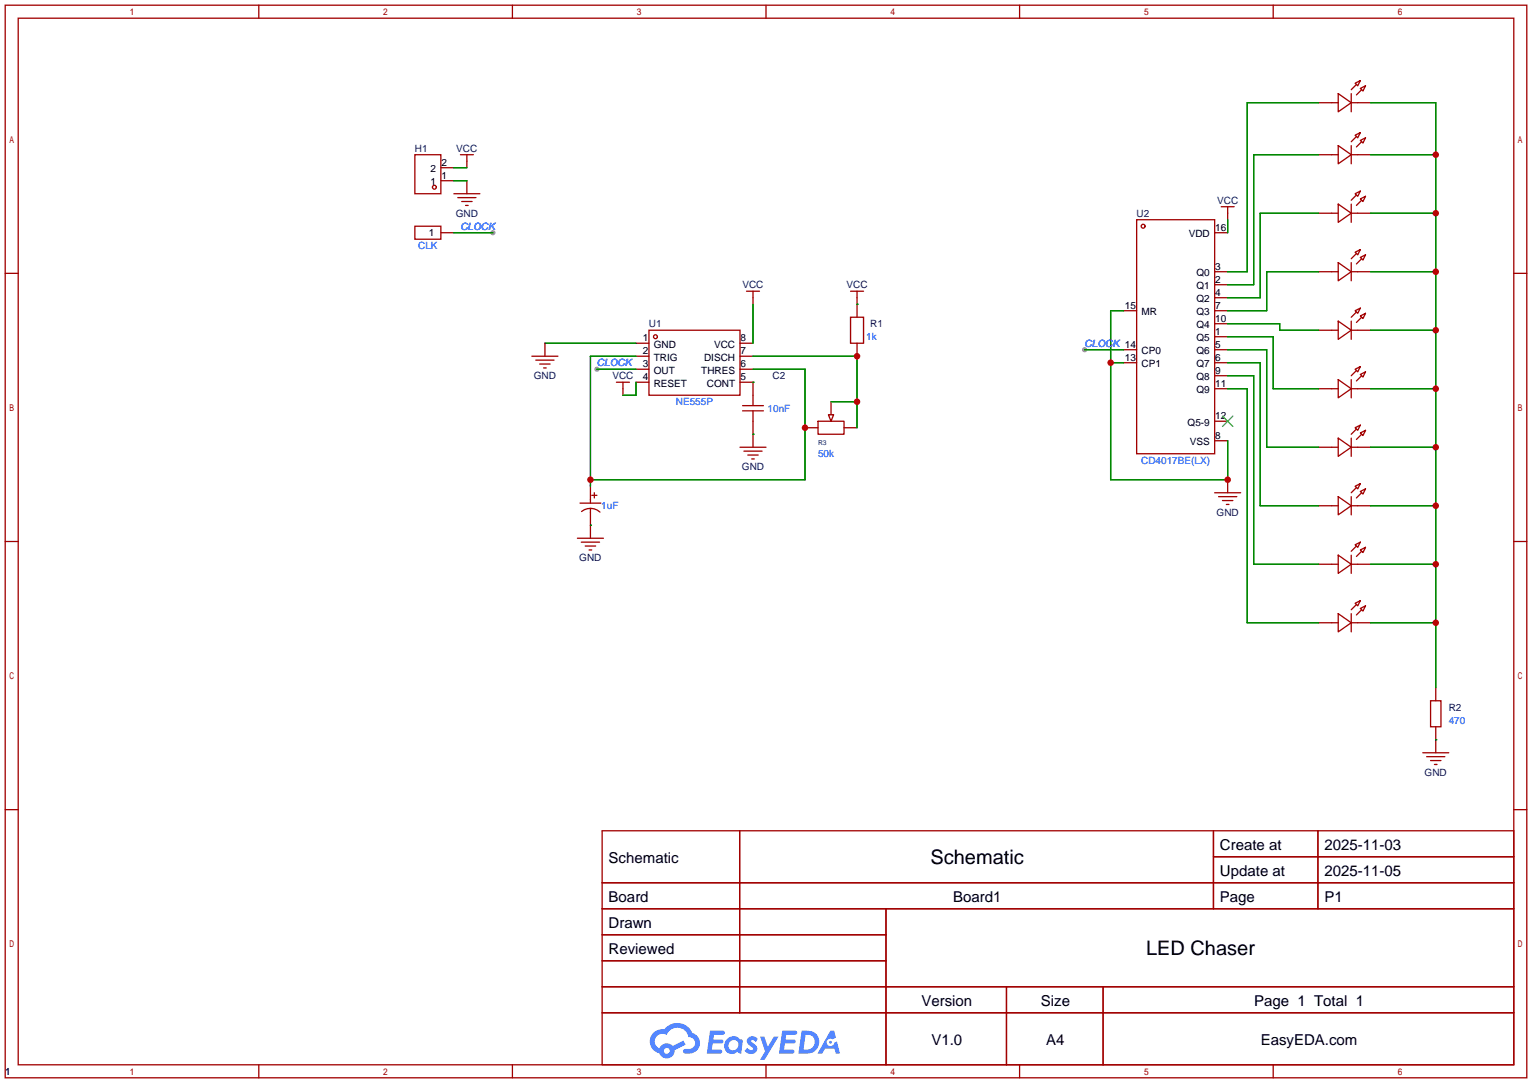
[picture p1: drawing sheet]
<svg xmlns="http://www.w3.org/2000/svg" width="299mm" height="212mm" viewBox="0 0 299 212" stroke-linecap="round" stroke-linejoin="round" font-family="sans-serif">
<g fill="#999">
<circle cx="116.6" cy="72.1" r=".51"/>
<circle cx="96.3" cy="45.5" r=".51"/>
<circle cx="211.8" cy="68.3" r=".51"/>
</g>
<g fill="none" stroke="#a10000" stroke-width=".25">
<path d="M1 1h297.2v209.6h-297.2zM3.6 3.6h292.1v204.4h-292.1zM50.5 1v2.6M100.1 1v2.6M149.6 1v2.6M199.1 1v2.6M248.7 1v2.6M1 53.4h2.6M295.7 53.4h2.5M1 105.8h2.6M295.7 105.8h2.5M1 158.2h2.6"/>
<path d="M295.7 158.2h2.5M117.6 162.3h178.1v45.7h-178.1zM117.6 172.5h178.1M117.6 177.5h178.1M144.5 162.3v35.6M173 177.5v30.5M237 162.3v15.2M237 167.4h58.7M257.4 162.3v15.2M117.6 182.6h55.4M117.6 192.8h178.1M117.6 187.7h55.4"/>
<path d="M117.6 197.9h178.1M196.6 192.8v15.2M215.4 192.8v15.2M50.5 208v2.6M100.1 208v2.6M149.6 208v2.6M199.1 208v2.6M248.7 208v2.6"/>
</g>
<g fill="#5487ff">
<path d="M146.2 202.7a1.3 1.3 0 0 1 1.8 .3l-.4 .6a.54 .54 0 0 0-.9-.2l.1 .2a1.58 1.58 0 0 1 1.1 1.5 1.43 1.43 0 0 1-2.5 .2l.5-.6a.64 .64 0 0 0 .6 .5 .64 .64 0 0 0 .6-.3l-.2-.2a1.35 1.35 0 0 1-.9-1.8z"/>
<path d="M148.5 202.5h.8l.7 2 1.1-2h1l-2.8 4.6h-.9l1-1.7z"/>
<path d="M138.7 201.4h1.6a1.31 1.31 0 0 1 1.3 .2 .4 .4 0 0 1-.4 .5l-1.8 .1-.1 .9h1.7a.4 .4 0 0 1 .3 .4 .4 .4 0 0 1-.4 .4h-1.7l-.2 1.2h.8a1.23 1.23 0 0 1 1.2 .2 .39 .39 0 0 1-.3 .5h-2.7z"/>
<path d="M152.8 201.4h1.6a1.32 1.32 0 0 1 1.3 .2 .39 .39 0 0 1-.4 .5l-1.7 .1-.2 .9h1.7a.4 .4 0 0 1 .3 .4 .4 .4 0 0 1-.4 .4h-1.7l-.2 1.2h.8a1.23 1.23 0 0 1 1.2 .1 .39 .39 0 0 1-.3 .6h-2.7z"/>
<path d="M162.2 201.4h.7l.4 1.3-.7 .4a.75 .75 0 0 0-1.1 .3 .75 .75 0 0 0 .5 1 .75 .75 0 0 0 .9-.7l.6-.2 .6 2.3h-.9l-.2-.9h-1.9l-.5 .9h-.9z"/>
<path d="M156.6 201.4l-.7 4.4h1.5a2.27 2.27 0 0 0 2.6-2.2 2.27 2.27 0 0 0-2.7-2.2zM157.3 202.1a1.5 1.5 0 0 1 1.8 1.6 1.5 1.5 0 0 1-1.9 1.4h-.3z"/>
<path d="M142 203a1.6 1.6 0 0 0-.3 2.3 1.6 1.6 0 0 0 2.3 .2l.8 .3 .3-2.4-.2-.3-.4-.1a1.58 1.58 0 0 0-2.5 0zM142.6 203.5a.99 .99 0 0 1 1.6 .3 .99 .99 0 0 1-.9 1.4 .94 .94 0 0 1-1-.6 .94 .94 0 0 1 .3-1.1z"/>
<path d="M127.6 201.8a2.37 2.37 0 0 0 1.2 4 1.54 1.54 0 0 0 1.7 1 1.54 1.54 0 0 0 1.3-1.6l2.1-1.1-.4-.8-2.1 1a1.57 1.57 0 0 0-2.6 .5 1.5 1.5 0 0 1-.7-2.1 1.5 1.5 0 0 1 2.1-.5 2.23 2.23 0 0 1 2.3-1.4 2.23 2.23 0 0 1 2 1.8 1.16 1.16 0 0 1 1.3 1.1 1.16 1.16 0 0 1-1.1 1.2h-.7a.47 .47 0 0 0-.6 .4 .47 .47 0 0 0 .4 .5 2.17 2.17 0 0 0 2.6-.9 2.17 2.17 0 0 0-.4-2.7l-.8-.4a3.2 3.2 0 0 0-5.4-.7l-1.2 .1zM129.7 205.3a.58 .58 0 0 1 1.1 0 .58 .58 0 0 1-1.1 0z"/>
<circle cx="162.2" cy="203.6" r=".28"/>
</g>
<g fill="none" stroke="#a10000" stroke-width=".25">
<path d="M261.4 18.3l2.5 1.8-2.5 1.7zM263.9 18.3v3.5M264.7 16.3l1-.6-.5 1.1zM264.9 16.5l-1 1M265.7 17.3l1-.5-.5 1zM265.9 17.5l-1 1M81 30.2h5.1v7.6h-5.1zM86.1 35.3h2.5M86.1 32.8h2.5M88.6 37.8h5.1M89.4 38.6h3.6M89.9 30.2h2.6"/>
<path d="M90.2 39.4h2M91.2 30.2v2.6M91.2 35.3v2.5M257.6 20.1h3.8M257.6 30.2h3.8M261.4 28.4l2.5 1.8-2.5 1.8zM261.4 39.9l2.5 1.8-2.5 1.7zM263.9 20.1h3.8M263.9 28.4v3.6M263.9 39.9v3.5M263.9 30.2h3.8M264.7 26.4l1-.5-.5 1z"/>
<path d="M264.7 37.8l1-.5-.5 1.1zM264.9 26.7l-1 1M264.9 38.1l-1 1M265.7 27.4l1-.5-.5 1zM265.7 38.9l1-.5-.5 1zM265.9 27.7l-1 1M265.9 39.1l-1 1M81 44.2h5.1v2.5h-5.1zM86.1 45.5h2.5M90.9 40.1h.5M145.8 56.9h2.5M147.1 56.9v2.5"/>
<path d="M166.1 56.9h2.6M167.4 56.9v5.1M222 42.9h15.2v45.7h-15.2zM237.2 58.2h2.6M237.2 55.6h2.6M237.2 53.1h2.6M237.2 45.5h2.6M238.5 40.4h2.5M239.8 40.4v2.5M257.6 53.1h3.8M257.6 41.7h3.8M261.4 51.3l2.5 1.8-2.5 1.8z"/>
<path d="M263.9 53.1h3.8M263.9 51.3v3.6M263.9 41.7h3.8M264.7 49.3l1-.5-.5 1zM264.9 49.5l-1 1M265.7 50.3l1-.5-.5 1zM265.9 50.5l-1 1.1M103.9 69.6h5.1M104.6 70.4h3.6M105.4 71.1h2M106.2 71.9h.5M106.4 67.1v2.5"/>
<path d="M120.4 74.7h2.5M121.7 74.7v2.5M124.2 67.1h2.5M124.2 69.6h2.5M124.2 72.1h2.5M124.2 74.7h2.5M126.7 64.5h17.8v12.7h-17.8zM144.5 67.1h2.6M144.5 69.6h2.6M144.5 72.1h2.6M144.5 74.7h2.6v4.5M145 79.2h4.1"/>
<path d="M162.3 78.5v2.5M166.1 62h2.6v5.1h-2.6zM167.4 67.1v2.5M219.5 60.7h2.5M219.5 68.3h2.5M219.5 70.9h2.5M237.2 60.7h2.6M237.2 68.3h2.6M237.2 70.9h2.6M237.2 75.9h2.6M237.2 73.4h2.6M237.2 65.8h2.6"/>
<path d="M237.2 63.2h2.6M257.6 75.9h3.8M257.6 64.5h3.8M261.4 62.7l2.5 1.8-2.5 1.8zM261.4 74.2l2.5 1.7-2.5 1.8zM263.9 75.9h3.8M263.9 62.7v3.6M263.9 74.2v3.5M263.9 64.5h3.8M264.7 60.7l1-.5-.5 1zM264.7 72.1l1-.5-.5 1zM264.9 61l-1 1"/>
<path d="M264.9 72.4l-1 1M265.7 61.7l1-.5-.5 1zM265.7 73.2l1-.6-.5 1.1zM265.9 62l-1 1M265.9 73.4l-1 1M113.3 98.3h4M113.6 99.9a2.74 2.74 0 0 1 3.6 .1M115.3 95v3.3M115.3 99.3v5.9M115.6 96.8h1M116.1 96.3v1M144.5 87.4h5.1"/>
<path d="M145 80.3h4.1M145.3 88.1h3.5M146 88.9h2.1M146.8 89.7h.5M147.1 80.3v7.1M157.2 83.6h2.6M159.8 82.3h5v2.5h-5zM161.8 81h1l-.5 1.3zM164.8 83.6h2.6M237.2 86.1h2.6M237.2 82.3h2.6M237.2 96.3h5.1"/>
<path d="M238 97h3.6M238.8 97.8h2M239.5 98.6h.5M239.8 93.7v2.6M257.6 87.4h3.8M257.6 98.8h3.8M261.4 85.6l2.5 1.8-2.5 1.8zM261.4 97l2.5 1.8-2.5 1.8zM263.9 85.6v3.6M263.9 97v3.6M263.9 87.4h3.8M263.9 98.8h3.8"/>
<path d="M264.7 83.6l1-.5-.5 1zM264.7 95l1-.5-.5 1zM264.9 83.8l-1 1M264.9 95.2l-1 1.1M265.7 84.6l1-.5-.5 1zM265.7 96l1-.5-.5 1zM265.9 84.8l-1 1.1M265.9 96.3l-1 1M112.8 105.2h5.1M113.5 105.9h3.6M114.3 106.7h2M115.1 107.4h.5"/>
<path d="M257.6 110.2h3.8M261.4 108.5l2.5 1.7-2.5 1.8zM261.4 119.9l2.5 1.8-2.5 1.7zM263.9 108.5v3.5M263.9 119.9v3.5M263.9 110.2h3.8M264.7 106.4l1-.5-.5 1zM264.7 117.9l1-.6-.5 1.1zM264.9 106.7l-1 1M264.9 118.1l-1 1M265.7 107.4l1-.5-.5 1zM265.7 118.9l1-.5-.5 1z"/>
<path d="M265.9 107.7l-1 1M265.9 119.1l-1 1M257.6 121.7h3.8M263.9 121.7h3.8M279.4 136.9h2v5.1h-2zM280.4 134.4v2.5M277.9 147.1h5.1M278.6 147.8h3.6M279.4 148.6h2M280.2 149.4h.5M280.4 142v5.1"/>
<circle cx="84.8" cy="36.6" r=".38"/>
<circle cx="223.3" cy="44.2" r=".38"/>
<circle cx="128" cy="65.8" r=".38"/>
</g>
<path d="M238.8 81.3l2 2M240.8 81.3l-2 2" fill="none" stroke="#3c3" stroke-width=".25"/>
<g fill="none" stroke="#008700" stroke-width=".25">
<path d="M88.6 32.8h2.6M88.6 35.3h2.6M257.6 20.1h-14v33h-3.8M257.6 30.2h-12.7v25.4h-5.1M267.7 20.1h12.7v114.3M267.7 30.2h12.7M88.6 45.5h7.7M147.1 59.4v7.7M167.4 59.4h.1M239.8 42.9v2.6M257.6 53.1h-10.2v7.6h-7.6M257.6 41.7h-11.5v16.5h-6.3"/>
<path d="M267.7 53.1h12.7M267.7 41.7h12.7M106.4 67.1h17.8M116.6 72.1h7.6M124.2 69.6h-8.9v25.4M124.2 74.7v2.5h-2.5M147.1 74.7h.1M147.1 72.1h10.1v21.6h-41.9M147.1 69.6h20.3v14M162.3 78.5h5.1M211.8 68.3h7.7M216.9 70.9h2.6"/>
<path d="M219.5 60.7h-2.6v33h22.9v-7.6M239.8 75.9h3.8v45.8h14M239.8 73.4h5.1v36.8h12.7M239.8 70.9h6.3v27.9h11.5M239.8 68.3h7.6v19.1h10.2M239.8 65.8h8.9v10.1h8.9M239.8 63.2h10.1v1.3h7.7M267.7 75.9h12.7M267.7 64.5h12.7M147.1 84.8h.1M267.7 98.8h12.7M267.7 87.4h12.7"/>
<path d="M115.3 102.6h.1M267.7 110.2h12.7M267.7 121.7h12.7M280.4 144.5h.1"/>
</g>
<g fill="#c00">
<circle cx="280.4" cy="121.7" r=".63"/>
<circle cx="280.4" cy="110.2" r=".63"/>
<circle cx="280.4" cy="98.8" r=".63"/>
<circle cx="280.4" cy="87.4" r=".63"/>
<circle cx="280.4" cy="75.9" r=".63"/>
<circle cx="280.4" cy="64.5" r=".63"/>
<circle cx="280.4" cy="53.1" r=".63"/>
<circle cx="280.4" cy="41.7" r=".63"/>
<circle cx="280.4" cy="30.2" r=".63"/>
<circle cx="157.2" cy="83.6" r=".63"/>
<circle cx="115.3" cy="93.7" r=".63"/>
<circle cx="167.4" cy="78.5" r=".63"/>
<circle cx="167.4" cy="69.6" r=".63"/>
<circle cx="216.9" cy="70.9" r=".63"/>
<circle cx="239.8" cy="93.7" r=".63"/>
</g>
<g font-size="3.9">
<text x="181.7" y="168.8">Schematic</text>
<text x="223.8" y="186.6">LED Chaser</text>
</g>
<g font-size="2.9">
<text x="238.3" y="166.1">Create at</text>
<text x="258.7" y="166.1">2025-11-03</text>
<text x="118.9" y="168.6">Schematic</text>
<text x="238.3" y="171.1">Update at</text>
<text x="258.7" y="171.1">2025-11-05</text>
<text x="118.9" y="176.2">Board</text>
<text x="186.1" y="176.2">Board1</text>
<text x="238.3" y="176.2">Page</text>
<text x="258.7" y="176.2">P1</text>
<text x="118.9" y="181.3">Drawn</text>
<text x="118.9" y="186.4">Reviewed</text>
<text x="180" y="196.5">Version</text>
<text x="203.3" y="196.5">Size</text>
<text x="244.9" y="196.5">Page 1 Total 1</text>
<text x="181.9" y="204.2">V1.0</text>
<text x="204.3" y="204.2">A4</text>
<text x="246.2" y="204.2">EasyEDA.com</text>
</g>
<g font-size="2" fill="#000080">
<text x="81" y="29.6">H1</text>
<text x="89.1" y="29.6">VCC</text>
<text x="237.7" y="39.8">VCC</text>
<text x="89" y="42.3">GND</text>
<text x="222" y="42.3">U2</text>
<text x="145" y="56.3">VCC</text>
<text x="165.3" y="56.3">VCC</text>
<text x="126.7" y="63.9">U1</text>
<text x="169.9" y="63.9">R1</text>
<text x="104.3" y="74.1">GND</text>
<text x="119.6" y="74.1">VCC</text>
<text x="150.9" y="74.1">C2</text>
<text x="144.9" y="91.9">GND</text>
<text x="237.6" y="100.8">GND</text>
<text x="113.1" y="109.7">GND</text>
<text x="283" y="138.9">R2</text>
<text x="278.2" y="151.6">GND</text>
<text x="1" y="210">1</text>
</g>
<g font-size="2">
<text x="84.1" y="33.7">2</text>
<text x="86.2" y="35">1</text>
<text x="86.2" y="32.4">2</text>
<text x="84.1" y="36.2">1</text>
<text x="83.7" y="46.1">1</text>
<text x="232.2" y="46.4">VDD</text>
<text x="237.4" y="45.1">16</text>
<text x="237.4" y="52.7">3</text>
<text x="233.7" y="59.1">Q2</text>
<text x="233.7" y="56.5">Q1</text>
<text x="233.7" y="54">Q0</text>
<text x="237.4" y="57.8">4</text>
<text x="237.4" y="55.3">2</text>
<text x="219.7" y="60.4">15</text>
<text x="222.9" y="61.6">MR</text>
<text x="233.7" y="64.2">Q4</text>
<text x="233.7" y="61.6">Q3</text>
<text x="237.4" y="65.4">1</text>
<text x="237.4" y="62.9">10</text>
<text x="237.4" y="60.4">7</text>
<text x="125.5" y="66.7">1</text>
<text x="125.5" y="69.2">2</text>
<text x="125.5" y="71.8">3</text>
<text x="127.7" y="68">GND</text>
<text x="127.7" y="70.5">TRIG</text>
<text x="137.5" y="70.5">DISCH</text>
<text x="139.5" y="68">VCC</text>
<text x="144.7" y="71.8">6</text>
<text x="144.7" y="69.2">7</text>
<text x="144.7" y="66.7">8</text>
<text x="219.7" y="70.5">13</text>
<text x="222.9" y="69.2">CP0</text>
<text x="222.9" y="71.8">CP1</text>
<text x="233.7" y="71.8">Q7</text>
<text x="233.7" y="69.2">Q6</text>
<text x="233.7" y="66.7">Q5</text>
<text x="237.4" y="70.5">6</text>
<text x="237.4" y="68">5</text>
<text x="125.5" y="74.3">4</text>
<text x="127.7" y="73.1">OUT</text>
<text x="127.7" y="75.6">RESET</text>
<text x="137" y="73.1">THRES</text>
<text x="138.1" y="75.6">CONT</text>
<text x="144.7" y="74.3">5</text>
<text x="233.7" y="76.9">Q9</text>
<text x="233.7" y="74.3">Q8</text>
<text x="237.4" y="75.6">11</text>
<text x="237.4" y="73.1">9</text>
<text x="232" y="83.2">Q5-9</text>
<text x="237.4" y="81.9">12</text>
<text x="232.4" y="87">VSS</text>
<text x="237.4" y="85.8">8</text>
</g>
<g font-size="2" fill="#00f">
<text x="89.9" y="44.9">CLOCK</text>
<text x="81.7" y="48.7">CLK</text>
<text x="116.6" y="71.6">CLOCK</text>
<text x="169.2" y="66.5">1k</text>
<text x="211.8" y="67.7">CLOCK 14</text>
<text x="132" y="79.2">NE555P</text>
<text x="149.9" y="80.4">10nF</text>
<text x="159.8" y="89.3">50k</text>
<text x="222.9" y="90.6">CD4017BE(LX)</text>
<text x="117.4" y="99.5">1uF</text>
<text x="283" y="141.4">470</text>
</g>
<text font-size="1.3" fill="#000080" x="159.8" y="87">R3</text>
</svg>
